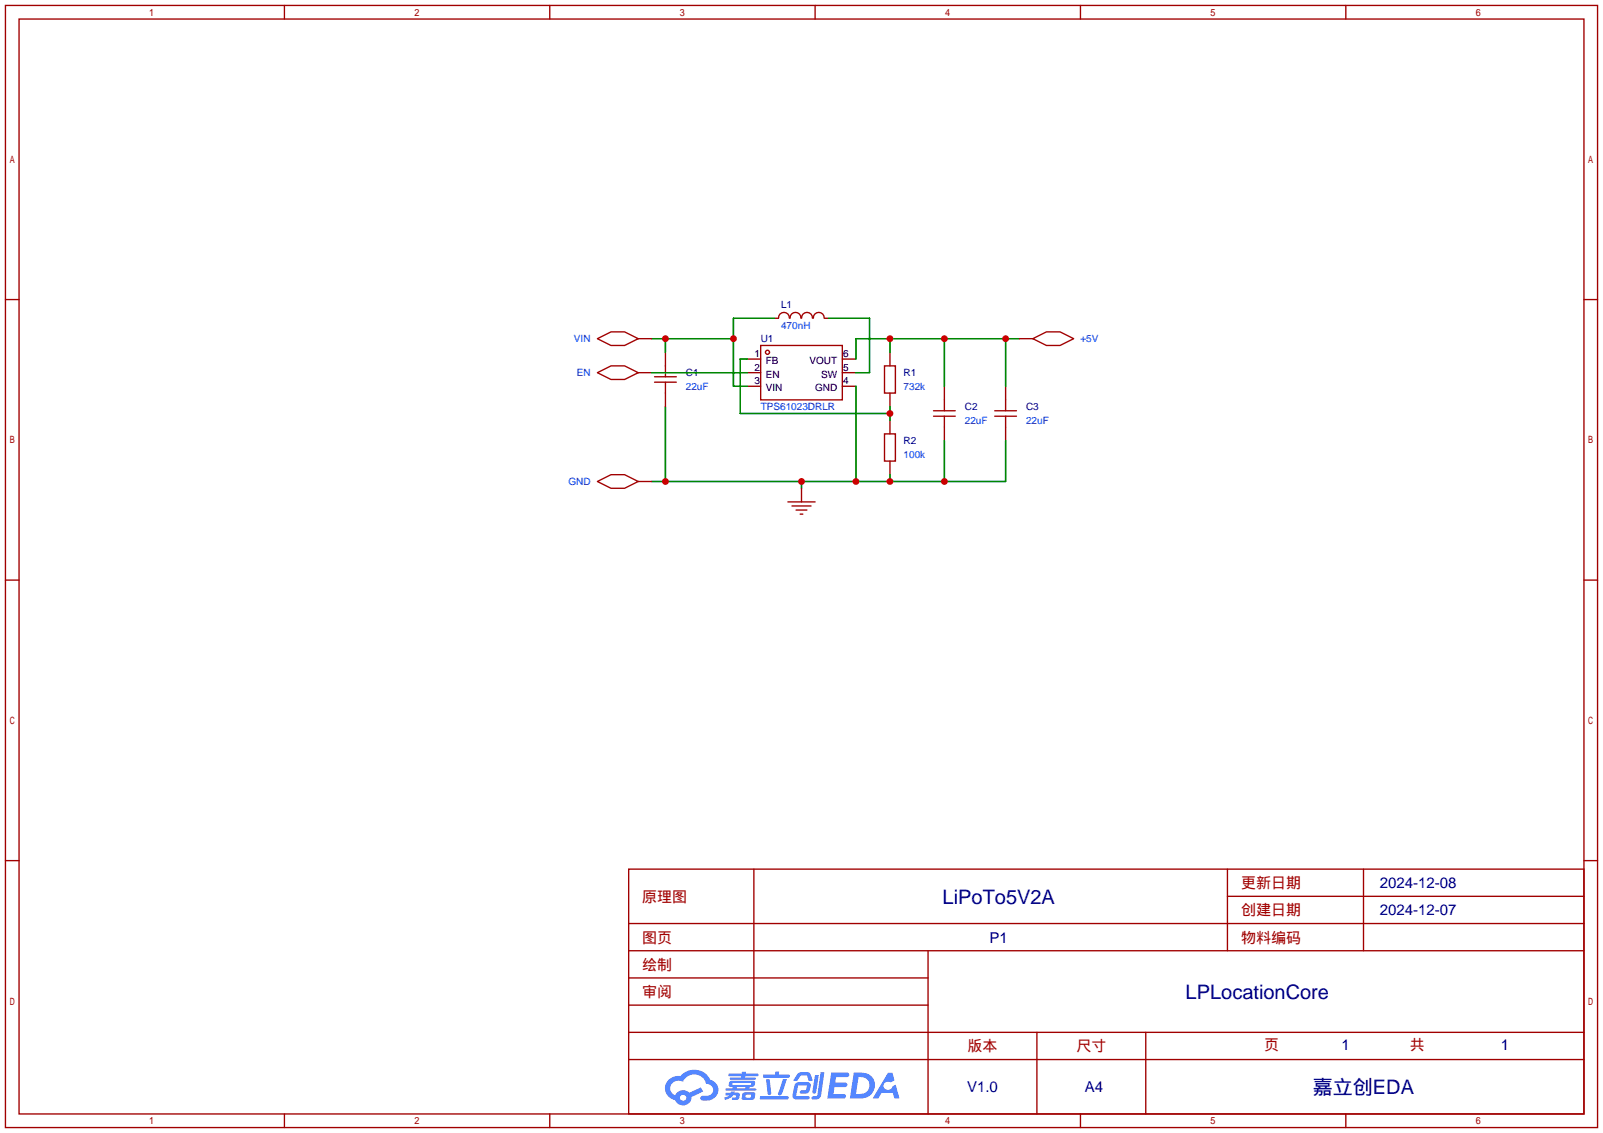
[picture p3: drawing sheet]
<svg xmlns="http://www.w3.org/2000/svg" width="299mm" height="212mm" viewBox="0 0 299 212" stroke-linecap="round" stroke-linejoin="round" font-family="sans-serif">
<g fill="none" stroke="#a10000" stroke-width=".25">
<path d="M1 1h297.2v209.6h-297.2zM3.6 3.6h292.1v204.4h-292.1zM53.1 1v2.6M102.6 1v2.6M152.1 1v2.6M201.7 1v2.6M251.2 1v2.6M1 55.9h2.6M295.7 55.9h2.5M1 108.3h2.6M295.7 108.3h2.5M1 160.7h2.6"/>
<path d="M117.3 162.3h178.4v45.7h-178.4zM117.3 177.5h178.4M117.3 172.5h178.4M140.7 162.3v35.6M173.2 177.5v30.5M229.1 162.3v15.2M229.1 167.4h66.6M254.5 162.3v15.2M295.7 160.7h2.5M117.3 182.6h55.9M117.3 197.9h178.4M117.3 192.8h178.4"/>
<path d="M117.3 187.7h55.9M193.5 192.8v15.2M213.9 192.8v15.2M53.1 208v2.6M102.6 208v2.6M152.1 208v2.6M201.7 208v2.6M251.2 208v2.6"/>
</g>
<g fill="#5487ff">
<path d="M155.2 200.3h2.1a.97 .97 0 0 1 1.2 .4 .53 .53 0 0 1-.6 .4h-1.8l-.2 1.1h1.9a.43 .43 0 0 1 .4 .4 .43 .43 0 0 1-.5 .4h-1.9l-.2 1.3h1.7a.45 .45 0 0 1 .5 .2 .45 .45 0 0 1-.1 .6h-3.3z"/>
<path d="M165.7 200.3h.9l.4 1.5-.8 .3a.82 .82 0 0 0-1.1 .1 .82 .82 0 0 0 .1 1.2 .82 .82 0 0 0 1.1-.1l.3-.4 .6-.3 .7 2.5h-1l-.2-1h-2.1l-.6 1h-1.1z"/>
<path d="M152.1 200.8h.7l-.5 3.1a.36 .36 0 0 1-.3 .3 .36 .36 0 0 1-.4-.3z"/>
<path d="M153.2 200.2h.7l-.6 4.3a1.13 1.13 0 0 1-1.8 .6l.2-.4h.7l.2-.2z"/>
<path d="M148.9 200.6l.6-.4h1a.77 .77 0 0 1 .9 .5l.3 1-.2 .2h-.5l-.4-1-.9-.1a1.3 1.3 0 0 0-.9 1l-.5 .1-.2-.2z"/>
<path d="M148.4 202.4l.6-.3h1.7a.66 .66 0 0 1 .6 .9l-.1 .4a.81 .81 0 0 1-.9 .8h-.7a.32 .32 0 0 1-.3-.3 .32 .32 0 0 1 .4-.3h.7l.2-.9-1.6 .1-.4 1.8 2.2 .1a.32 .32 0 0 1 .3 .4 .32 .32 0 0 1-.4 .2h-2.2l-.5-.3-.1-.5z"/>
<path d="M141.9 204.7h5a.33 .33 0 0 1 .3 .3 .33 .33 0 0 1-.3 .3h-4.9l-.2-.1z"/>
<path d="M146.1 201.5h.8l-1 2.9a.36 .36 0 0 1-.4 .2 .36 .36 0 0 1-.3-.3z"/>
<path d="M143 201.6h.7l.3 2.5a.34 .34 0 0 1-.3 .4 .34 .34 0 0 1-.4-.3z"/>
<path d="M142.5 200.7h2.1l.1-.5 .2-.1h.6l-.1 .6h1.7a.32 .32 0 0 1 .4 .3 .32 .32 0 0 1-.4 .3h-4.5l-.2-.2z"/>
<path d="M135.5 204.1h.9l.1-.3h.6v.3h.8a.82 .82 0 0 1-.5 1.3h-.8v-.4l.8-.2v-.2l-.5-.1-.5 .5-1.1 .4-.1-.4 .9-.5h-.7z"/>
<path d="M136 200.5h2.4l.1-.3h.7v.3h2.2l.2 .3-.2 .2h-2.3v.2h1.8l.2 .3-.2 .1h-4.5l-.2-.1 .1-.3h2l.1-.2h-2.3l-.1-.2z"/>
<path d="M159.4 200.3l-.8 4.9h1.7a2.47 2.47 0 0 0 2.9-1.7 2.47 2.47 0 0 0-1.5-3.1zM160.3 201.1a1.61 1.61 0 0 1 2 1.5 1.61 1.61 0 0 1-1.8 1.7h-.7z"/>
<path d="M136.2 202a.55 .55 0 0 0-.2 .8 .55 .55 0 0 0 .7 .2l.1 .3h-1.3v.3l5.4 .1 .3-.2-.2-.2h-1.2l.2-.3a.7 .7 0 0 0 .8-.3 .7 .7 0 0 0 0-.8l-4.2-.1zM136.8 202.3l3.3-.1 .1 .1-.2 .3h-3.2l-.1-.2zM137.5 203h1.7l-.2 .3h-1.4z"/>
<path d="M138.6 204.2a1.05 1.05 0 0 0 0 1.2 2.91 2.91 0 0 0 2.2-.2 .98 .98 0 0 0 0-1.2h-1.6zM139.2 204.5l.9-.1 .1 .1v.3l-.2 .2-.8-.1z"/>
<path d="M124.9 201.6a2.23 2.23 0 0 0-.7 2.3 2.23 2.23 0 0 0 1.8 1.6 1.58 1.58 0 0 0 1.8 .9 1.58 1.58 0 0 0 1.3-1.5l2.2-1.1-.5-.7-2.1 1a1.65 1.65 0 0 0-2.7 .4 1.45 1.45 0 0 1-.8-1.9 1.45 1.45 0 0 1 2-.7l.3 .1a2.3 2.3 0 0 1 2.3-1.3 2.3 2.3 0 0 1 2 1.7 1.12 1.12 0 0 1 1.3 1 1.12 1.12 0 0 1-1.1 1.2h-.7a.45 .45 0 0 0-.6 .4 .45 .45 0 0 0 .5 .5 2.21 2.21 0 0 0 2.2-.5 2.21 2.21 0 0 0 .5-2.3 2.13 2.13 0 0 0-1.3-1.1 3.3 3.3 0 0 0-5.6-.7l-1.1 .1zM127 205a.57 .57 0 0 1 1.1 0 .57 .57 0 0 1-1.1 0z"/>
</g>
<g fill="none" stroke="#a10000" stroke-width=".25">
<path d="M145.3 59.4a1.01 1.01 0 0 1 1-1.1 1.01 1.01 0 0 1 1 1.1M147.5 59.4a1.01 1.01 0 0 1 1-1.1 1.01 1.01 0 0 1 1 1.1M149.6 59.4a1.01 1.01 0 0 1 1-1.1 1.01 1.01 0 0 1 1 1.1M151.8 59.4a1.01 1.01 0 0 1 1-1.1 1.01 1.01 0 0 1 1 1.1M111.5 63.2l2.5-1.2h2.6l2.5 1.2-2.5 1.3h-2.6zM111.5 69.6l2.5-1.3h2.6l2.5 1.3-2.5 1.3h-2.6zM122.2 71.4h4M122.2 70.4h4M124.2 68.3v2.1M124.2 71.4v2M142 64.5h15.2v10.2h-15.2zM165.1 68.3h2v5.1h-2z"/>
<path d="M174.2 77.7h4.1M174.2 76.7h4.1M176.3 74.7v2M176.3 77.7v2.1M185.7 77.7h4M185.7 76.7h4M187.7 74.7v2M187.7 77.7v2.1M192.8 63.2l2.5-1.2h2.6l2.5 1.2-2.5 1.3h-2.6zM111.5 89.9l2.5-1.3h2.6l2.5 1.3-2.5 1.3h-2.6zM147.1 93.7h5M147.8 94.5h3.6"/>
<path d="M148.6 95.2h2M149.4 96h.5M165.1 81h2v5.1h-2z"/>
<circle cx="143.3" cy="65.8" r=".38"/>
</g>
<g fill="none" stroke="#870000" stroke-width=".25">
<path d="M144.5 59.4h.8M153.9 59.4h.8M119.1 69.6h2.6M119.1 63.2h2.6M124.2 65.8v2.5M124.2 73.4v2.5M139.4 67.1h2.6M139.4 69.6h2.6M139.4 72.1h2.6M157.2 67.1h2.6M157.2 69.6h2.6M157.2 72.1h2.6"/>
<path d="M166.1 65.8v2.5M166.1 73.4v2.5M166.1 78.5v2.5M176.3 72.1v2.6M176.3 79.8v2.5M187.7 72.1v2.6M187.7 79.8v2.5M190.2 63.2h2.6M119.1 89.9h2.6M149.6 91.2v2.5M166.1 86.1v2.5"/>
</g>
<g fill="none" stroke="#008700" stroke-width=".25">
<path d="M144.5 59.4h-7.6v12.7h2.5M154.7 59.4h7.6v10.2h-2.5M121.7 63.2h15.2M121.7 69.6h17.7M124.2 63.2v2.6M124.2 75.9v14M139.4 67.1h-1.2v10.1h27.9M159.8 72.1v17.8M166.1 63.2v2.6M166.1 75.9v2.6M176.3 63.2v8.9M187.7 63.2v8.9"/>
<path d="M190.2 63.2h-30.4v3.9M149.6 89.9v1.3M166.1 88.6v1.3M176.3 82.3v7.6M187.7 82.3v7.6h-66"/>
</g>
<g fill="#c00">
<circle cx="176.3" cy="63.2" r=".63"/>
<circle cx="166.1" cy="63.2" r=".63"/>
<circle cx="187.7" cy="63.2" r=".63"/>
<circle cx="166.1" cy="77.2" r=".63"/>
<circle cx="166.1" cy="89.9" r=".63"/>
<circle cx="176.3" cy="89.9" r=".63"/>
<circle cx="159.8" cy="89.9" r=".63"/>
<circle cx="149.6" cy="89.9" r=".63"/>
<circle cx="124.2" cy="89.9" r=".63"/>
<circle cx="124.2" cy="63.2" r=".63"/>
<circle cx="136.9" cy="63.2" r=".63"/>
</g>
<g font-size="3.7" fill="#000080">
<text x="176" y="168.7">LiPoTo5V2A</text>
<text x="221.3" y="186.5">LPLocationCore</text>
<text x="245.1" y="204.3">嘉立创EDA</text>
</g>
<g font-size="2.8" fill="#a00000">
<text x="231.6" y="165.9">更新日期</text>
<text x="119.9" y="168.4">原理图</text>
<text x="231.6" y="170.9">创建日期</text>
<text x="119.9" y="176">图页</text>
<text x="231.6" y="176">物料编码</text>
<text x="119.9" y="181.1">绘制</text>
<text x="119.9" y="186.2">审阅</text>
<text x="180.6" y="196.3">版本</text>
<text x="200.9" y="196.3">尺寸</text>
<text x="236" y="196.1">页</text>
<text x="263.1" y="196.1">共</text>
</g>
<g font-size="2.8" fill="#000080">
<text x="257.6" y="165.9">2024-12-08</text>
<text x="257.6" y="170.9">2024-12-07</text>
<text x="184.7" y="176">P1</text>
<text x="250.4" y="196.1">1</text>
<text x="280.1" y="196.1">1</text>
<text x="180.5" y="204">V1.0</text>
<text x="202.5" y="204">A4</text>
</g>
<g font-size="1.9" fill="#000080">
<text x="145.8" y="57.6">L1</text>
<text x="142" y="63.9">U1</text>
<text x="128" y="70.3">C1</text>
<text x="168.7" y="70.3">R1</text>
<text x="180.1" y="76.6">C2</text>
<text x="191.5" y="76.6">C3</text>
<text x="168.7" y="83">R2</text>
</g>
<g font-size="1.9" fill="#00f">
<text x="107.1" y="63.9">VIN</text>
<text x="145.8" y="61.4">470nH</text>
<text x="201.7" y="63.9">+5V</text>
<text x="107.6" y="70.3">EN</text>
<text x="128" y="72.8">22uF</text>
<text x="142" y="76.6">TPS61023DRLR</text>
<text x="168.7" y="72.8">732k</text>
<text x="180.1" y="79.2">22uF</text>
<text x="191.5" y="79.2">22uF</text>
<text x="168.7" y="85.5">100k</text>
<text x="106.1" y="90.6">GND</text>
</g>
<g font-size="1.9">
<text x="140.8" y="66.7">1</text>
<text x="140.8" y="69.2">2</text>
<text x="140.8" y="71.8">3</text>
<text x="142.9" y="68">FB</text>
<text x="142.9" y="70.5">EN</text>
<text x="151.1" y="68">VOUT</text>
<text x="153.3" y="70.5">SW</text>
<text x="157.4" y="71.8">4</text>
<text x="157.4" y="69.2">5</text>
<text x="157.4" y="66.7">6</text>
<text x="142.9" y="73">VIN</text>
<text x="152.1" y="73">GND</text>
</g>
</svg>
